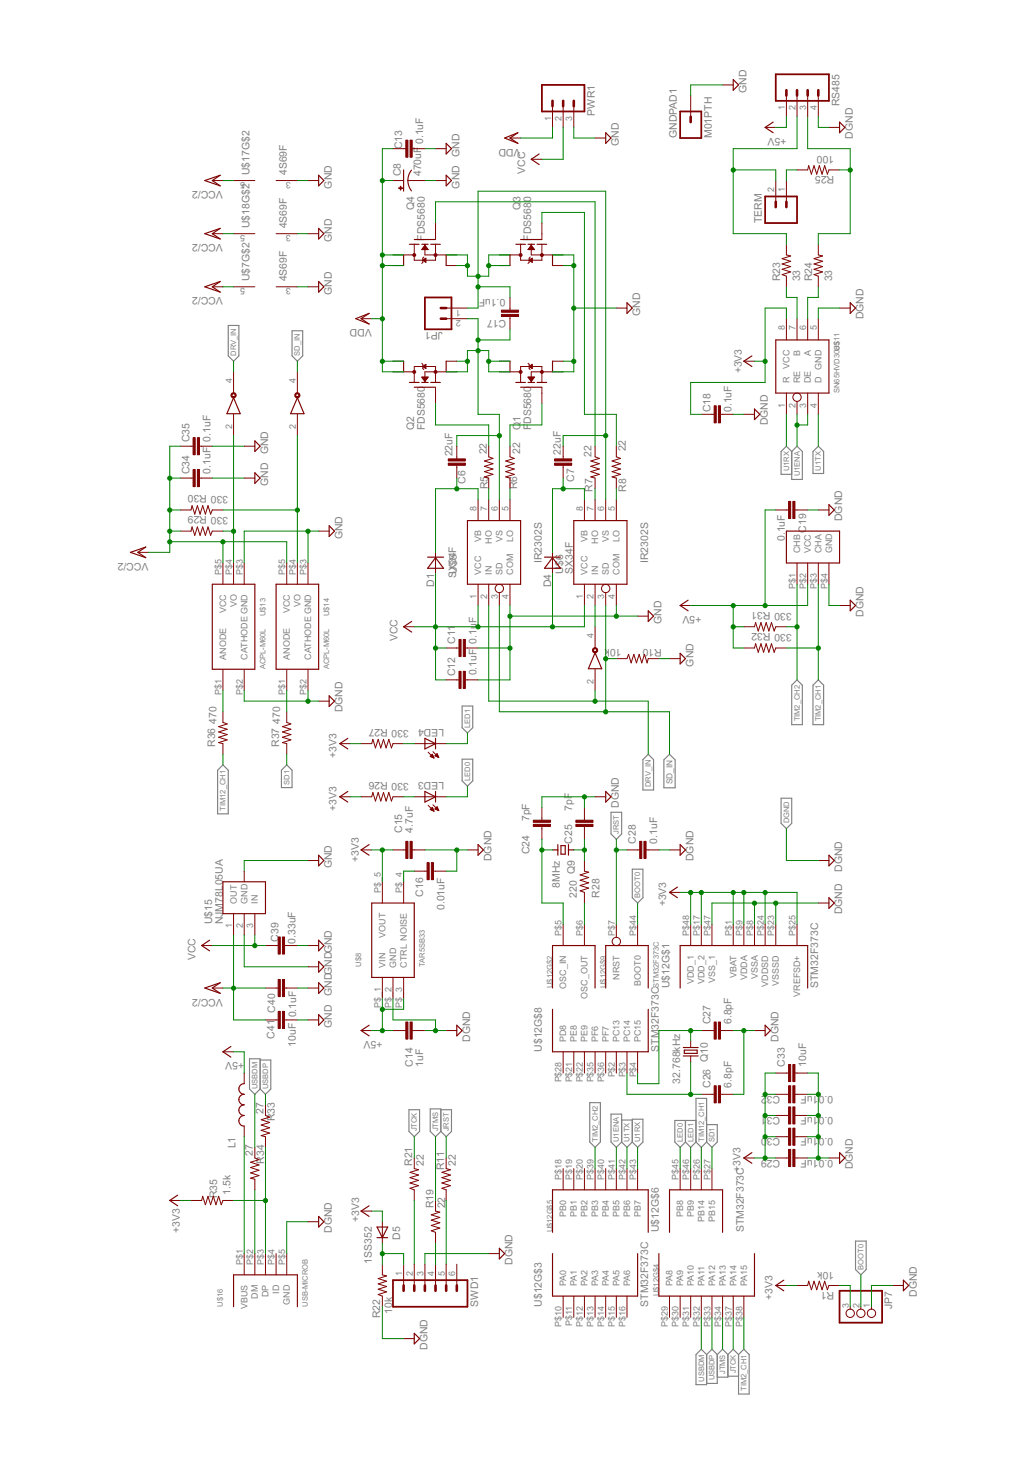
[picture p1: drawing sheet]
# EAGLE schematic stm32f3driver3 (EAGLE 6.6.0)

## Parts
C6  22uF  C-EUC3225  [C3225]
C7  22uF  C-EUC3225  [C3225]
C8  470uF  CPOL-USE5-10.5  [E5-10,5]
C11  0.1uF  C-EUC0603  [C0603]
C12  0.1uF  C-EUC0603  [C0603]
C13  0.1uF  C-EUC0603  [C0603]
C14  1uF  C-EUC2012  [C2012]
C15  4.7uF  C-EUC2012  [C2012]
C16  0.01uF  C-EUC0603  [C0603]
C17  0.1uF  C-EUC0603  [C0603]
C18  0.1uF  C-EUC1608  [C1608]
C19  0.1uF  C-EUC0603  [C0603]
C24  7pF  C-EUC0603  [C0603]
C25  7pF  C-EUC0603  [C0603]
C26  6.8pF  C-EUC0603  [C0603]
C27  6.8pF  C-EUC0603  [C0603]
C28  0.1uF  C-EUC0603  [C0603]
C29  0.01uF  C-EUC0603  [C0603]
C30  0.01uF  C-EUC0603  [C0603]
C31  0.01uF  C-EUC0603  [C0603]
C32  0.01uF  C-EUC0603  [C0603]
C33  10uF  C-EUC3216  [C3216]
C34  0.1uF  C-EUC0603  [C0603]
C35  0.1uF  C-EUC0603  [C0603]
C39  0.33uF  C-EUC0805  [C0805]
C40  0.1uF  C-EUC0603  [C0603]
C41  10uF  C-EUC3216  [C3216]
D1  SX34F  MBRA340T3  [SMA]
D4  SX34F  MBRA340T3  [SMA]
D5  1SS352  DIODESOD  [SOD-323]
GNDPAD1  M01PTH  [1X01]
JP1  M02PTH3  [1X02_LONGPADS]
JP7  PINHD-1X3  [1X03]
L1  L-USL3216C  [L3216C]
LED3  LED0603  [LED-0603]
LED4  LED0603  [LED-0603]
PWR1  M03LONGPADS  [1X03_LONGPADS]
Q1  FDS5680  [1206-8CHIP-FET]
Q2  FDS5680  [1206-8CHIP-FET]
Q3  FDS5680  [1206-8CHIP-FET]
Q4  FDS5680  [1206-8CHIP-FET]
Q9  8MHz  NX5032GA  [SMD5032]
Q10  32.768kHz  CRYSTALTC26H  [TC26H]
R1  10k  R-US_R0603  [R0603]
R5  22  R-US_R0603  [R0603]
R6  22  R-US_R0603  [R0603]
R7  22  R-US_R0603  [R0603]
R8  22  R-US_R0603  [R0603]
R10  10k  R-US_R0603  [R0603]
R11  22  R-US_R0603  [R0603]
R19  22  R-US_R0603  [R0603]
R21  22  R-US_R0603  [R0603]
R22  10k  R-US_R0603  [R0603]
R23  33  R-US_R0603  [R0603]
R24  33  R-US_R0603  [R0603]
R25  100  R-US_R0603  [R0603]
R26  330  R-US_R0603  [R0603]
R27  330  R-US_R0603  [R0603]
R28  220  R-US_R0603  [R0603]
R29  330  R-US_R0603  [R0603]
R30  330  R-US_R0603  [R0603]
R31  330  R-US_R0603  [R0603]
R32  330  R-US_R0603  [R0603]
R33  27  R-US_R0603  [R0603]
R34  27  R-US_R0603  [R0603]
R35  1.5k  R-US_R0603  [R0603]
R36  470  R-US_R0603  [R0603]
R37  470  R-US_R0603  [R0603]
RS485  M04PTH  [1X04]
SWD1  M06SIP  [1X06]
TERM  M02PTH  [1X02]
U$5  IR2302S  [SO8]
U$6  IR2302S  [SO8]
U$7  4S69F  [SOT23-5]
U$8  TAR5SB33  [TAR5SB33]
U$10  HEDS9701-C54  [HEDS9701]
U$11  SN65HVD3085  [SO8]
U$12  STM32F373C  [TQFP48]
U$13  ACPL-M60L  [SO5]
U$14  ACPL-M60L  [SO5]
U$15  NJM78L05UA  [SOT89]
U$16  USB-MICROB  [USB_MICROB]
U$17  4S69F  [SOT23-5]
U$18  4S69F  [SOT23-5]

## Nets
+3V3: C15.1 C18.1 C29.1 C30.1 C31.1 C32.1 C33.1 D5.2(A) R1.2 R26.2 R27.2 R35.2 U$8.P$_5(VOUT) U$11.8(VCC) U$12.P$1(VBAT) U$12.P$9(VDDA) U$12.P$17(VDD_2) U$12.P$24(VDDSD) U$12.P$25(VREFSD+) U$12.P$48(VDD_1)
+5V: C14.1 C19.2 L1.2 R31.2 R32.2 RS485.1 U$8.P$_1(VIN) U$8.P$_3(CTRL) U$10.P$2(VCC)
BOOT0: JP7.2 U$12.P$44(BOOT0)
DGND: C14.2 C15.2 C16.2 C18.2 C19.1 C24.2 C25.2 C26.2 C27.2 C28.2 C29.2 C30.2 C31.2 C32.2 C33.2 JP7.1 R22.1 RS485.4 SWD1.3 U$8.P$_2(GND) U$10.P$4(GND) U$11.5(GND) U$12.P$8(VSSA) U$12.P$23(VSSSD) U$12.P$47(VSS_1) U$13.P$2(CATHODE) U$14.P$2(CATHODE) U$16.P$5(GND)
DRV_IN: U$5.2(IN) U$7.2 U$17.4
GND: C8.- C11.2 C12.2 C13.2 C34.2 C35.2 C39.2 C40.2 C41.2 GNDPAD1.1 PWR1.3 Q1.1(S) Q1.2(S1) Q1.3(S2) Q3.1(S) Q3.2(S1) Q3.3(S2) R10.2 U$5.4(COM) U$6.4(COM) U$7.3(V-) U$13.P$3(GND) U$14.P$3(GND) U$15.2(GND) U$15.2@1(GND2) U$17.3(V-) U$18.3(V-)
JRST: C28.1 R11.2 U$12.P$7(NRST)
JTCK: R21.2 U$12.P$37(PA14)
JTMS: R19.2 U$12.P$34(PA13)
LED0: LED3.C U$12.P$45(PB8)
LED1: LED4.C U$12.P$46(PB9)
N$1: C7.1 D4.C U$6.8(VB)
N$3: C7.2 C17.2 JP1.1 Q3.5(D) Q3.6(D1) Q3.7(D2) Q3.8(D3) Q4.1(S) Q4.2(S1) Q4.3(S2) U$6.6(VS)
N$5: C6.2 C17.1 JP1.2 Q1.5(D) Q1.6(D1) Q1.7(D2) Q1.8(D3) Q2.1(S) Q2.2(S1) Q2.3(S2) U$5.6(VS)
N$6: C6.1 D1.C U$5.8(VB)
N$7: R5.2 U$5.7(HO)
N$10: R6.2 U$5.5(LO)
N$11: R7.2 U$6.7(HO)
N$13: R8.2 U$6.5(LO)
N$14: Q2.4(G) R5.1
N$15: Q4.4(G) R7.1
N$16: Q3.4(G) R8.1
N$17: U$6.2(IN) U$7.4
N$18: Q1.4(G) R6.1
N$19: D5.1(C) R22.2 SWD1.1
N$20: R21.1 SWD1.2
N$22: R19.1 SWD1.4
N$28: R11.1 SWD1.5
N$30: C16.1 U$8.P$_4(NOISE)
N$34: LED3.A R26.1
N$37: LED4.A R27.1
N$38: R23.1 U$11.7(B)
N$42: R24.1 U$11.6(A)
N$45: R24.2 R25.1 RS485.3
N$48: R23.2 RS485.2 TERM.2
N$49: R25.2 TERM.1
N$50: R28.1 U$12.P$6(OSC_OUT)
N$51: C25.1 Q9.P1 R28.2
N$52: C24.1 Q9.P2 U$12.P$5(OSC_IN)
N$53: C27.1 Q10.2 U$12.P$4(PC15)
N$54: C26.1 Q10.1 U$12.P$3(PC14)
N$55: R34.2 U$16.P$2(DM)
N$56: R33.2 R35.1 U$16.P$3(DP)
N$57: L1.1 U$16.P$1(VBUS)
N$58: R29.1 U$13.P$4(VO) U$17.2
N$59: R30.1 U$14.P$4(VO) U$18.2
N$60: R37.1 U$14.P$1(ANODE)
N$61: R36.1 U$13.P$1(ANODE)
N$66: JP7.3 R1.1
SD1: R37.2 U$12.P$27(PB15)
SD_IN: R10.1 U$5.3(SD) U$6.3(SD) U$18.4
TIM2_CH1: R32.1 U$10.P$3(CHA) U$12.P$38(PA15)
TIM2_CH2: R31.1 U$10.P$1(CHB) U$12.P$39(PB3)
TIM12_CH1: R36.2 U$12.P$26(PB14)
U1ENA: U$11.2(RE) U$11.3(DE) U$12.P$41(PB5)
U1RX: U$11.1(R) U$12.P$43(PB7)
U1TX: U$11.4(D) U$12.P$42(PB6)
USBDM: R34.1 U$12.P$32(PA11)
USBDP: R33.1 U$12.P$33(PA12)
VCC: C11.1 C12.1 C39.1 D1.A D4.A PWR1.2 U$5.1(VCC) U$6.1(VCC) U$15.3(IN)
VCC/2: C34.1 C35.1 C40.1 C41.1 R29.2 R30.2 U$7.5(V+) U$13.P$5(VCC) U$14.P$5(VCC) U$15.1(OUT) U$17.5(V+) U$18.5(V+)
VDD: C8.+ C13.1 PWR1.1 Q2.5(D) Q2.6(D1) Q2.7(D2) Q2.8(D3) Q4.5(D) Q4.6(D1) Q4.7(D2) Q4.8(D3)
Unconnected: SWD1.6 U$12.P$2(PC13) U$12.P$10(PA0) U$12.P$11(PA1) U$12.P$12(PA2) U$12.P$13(PA3) U$12.P$14(PA4) U$12.P$15(PA5) U$12.P$16(PA6) U$12.P$18(PB0) U$12.P$19(PB1) U$12.P$20(PB2) U$12.P$21(PE8) U$12.P$22(PE9) U$12.P$28(PD8) U$12.P$29(PA8) U$12.P$30(PA9) U$12.P$31(PA10) U$12.P$35(PF6) U$12.P$36(PF7) U$12.P$40(PB4) U$16.P$4(ID) U$16.P$6 U$16.P$7 U$16.P$8 U$16.P$9

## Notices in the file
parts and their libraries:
SparkFun: Licensing: CC v3.0 Share-Alike You are welcome to use this library for commercial purposes.
